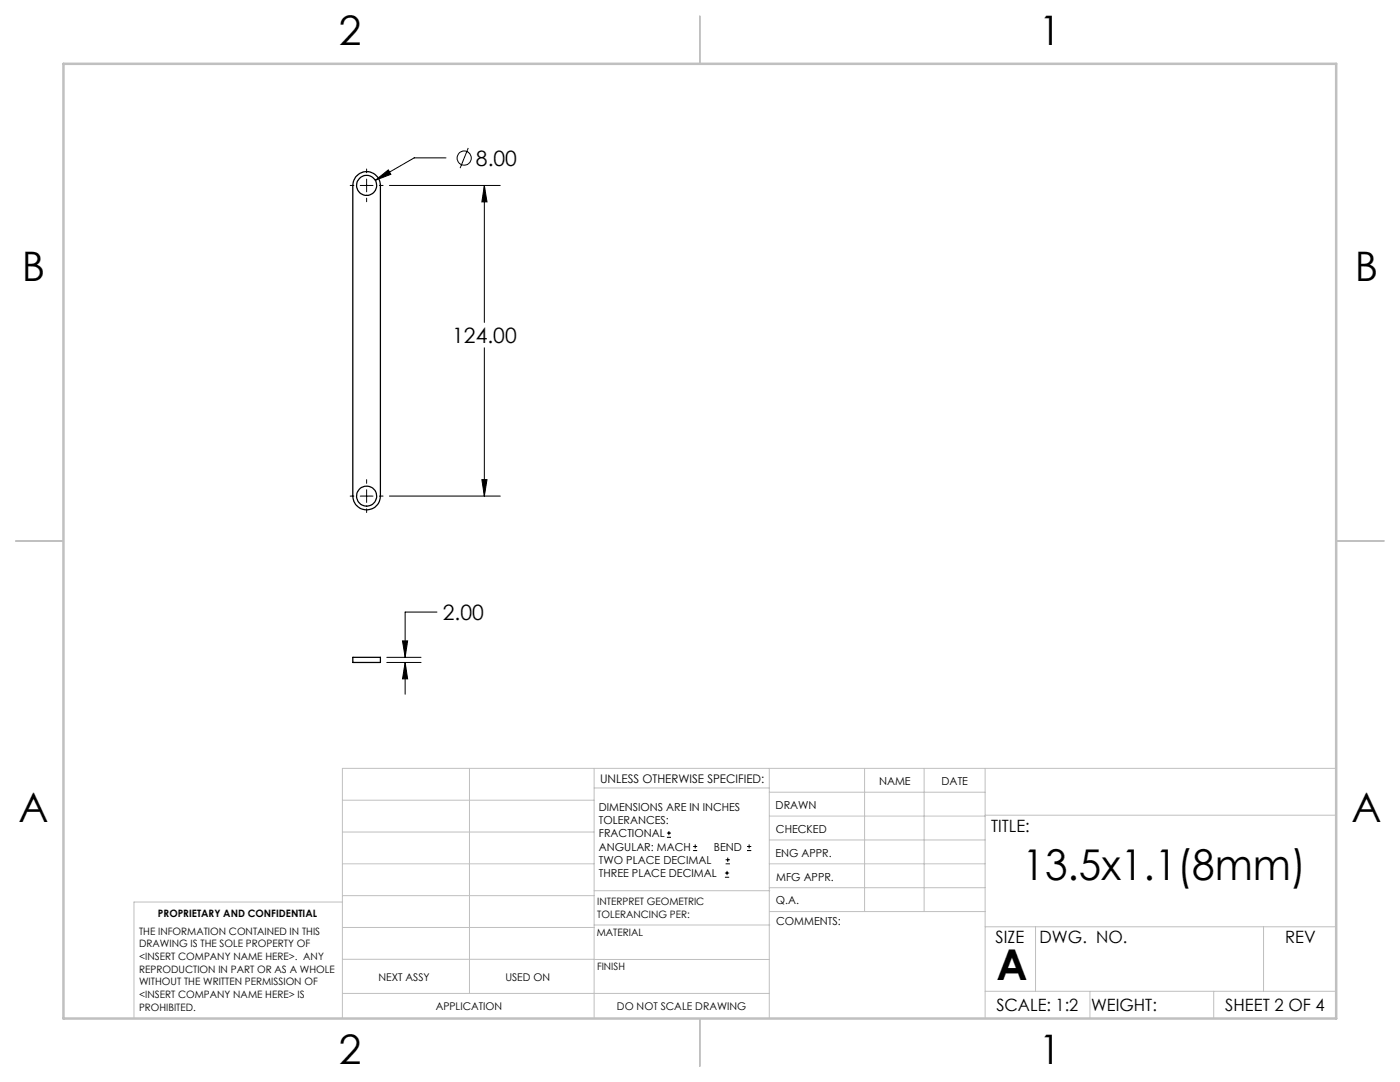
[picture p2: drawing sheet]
<svg xmlns="http://www.w3.org/2000/svg" width="279mm" height="216mm" viewBox="0 0 279 216" stroke-linecap="round" stroke-linejoin="round" font-family="sans-serif">
<g fill="none" stroke="#000" stroke-width=".25">
<path d="M71 35.3a2.75 2.75 0 0 1 3.1-.9 2.75 2.75 0 0 1 1.8 2.6v62a2.75 2.75 0 0 1-2.7 2.7 2.75 2.75 0 0 1-2.8-2.7v-62l.1-.7zM70.4 131.2h5.5v1h-5.5z"/>
<circle cx="73.2" cy="37" r="1.99"/>
<circle cx="73.2" cy="99" r="2"/>
</g>
<g fill="none" stroke="#000" stroke-width=".2">
<path d="M69.9 37h.7M71.9 37h2.5M73.2 33.7v.8M73.2 35.7v2.6M73.2 39.5v.8M74.9 36l2.6-2.1 .5 .9zM75.7 37h.7M77.7 37h22.1M89 31.5h-6.3l-7.8 4.5M93.5 29.5l-1.7 4M96.7 37l.5 3.3h-1zM96.7 37v27.3"/>
<path d="M96.7 69.4v29.6M69.9 99h.7M71.9 99h2.5M73.2 95.7v.7M73.2 97.7v2.6M75.7 99h.7M77.7 99h22.1M96.2 95.7h1l-.5 3.3zM73.2 101.5v.8M77.2 131.2h6.8M77.2 132.2h6.8M80.3 127.9h1.1l-.5 3.3z"/>
<path d="M80.9 132.2l.5 3.3h-1.1zM80.9 132.2v6.3M87.2 122.1h-6.3v9.1M133.1 167.1h.8M133.1 166.2h.8M133.5 165.8v.9M138.3 169.7h.8M138.3 168.9h.8M138.7 168.5v.8M144.7 175h.8M144.7 174.2h.8M144.8 172.4h.9"/>
<path d="M144.8 171.6h.9M145.1 173.8v.8M145.2 171.1v.9M149.1 169.7h.8M149.1 168.9h.8M149.5 168.5v.8"/>
<circle cx="92.6" cy="31.5" r="1.41"/>
</g>
<g fill="none" stroke="#c0c0c0" stroke-width=".2">
<path d="M68.3 159.7h50.3M93.7 153.3v44.9M118.6 153.3v49.9M118.6 157.2h34.9M153.5 153.3v49.9M153.5 158.1h43.1M172.5 153.3v28.6M184.4 153.3v28.6M196.6 153.3v49.9M266.7 153.3h-198.4v49.9M68.3 178.7h50.3M68.3 172.4h50.3"/>
<path d="M68.3 166h50.3M68.3 180h-41.6v23.2M118.6 177.7h35M153.5 167.6h43.1M153.5 162.8h43.1M153.5 172.4h43.1M153.5 177.1h43.1M196.6 162.7h70.1M68.3 198.2h85.2M68.3 191.4l85.2 .1M68.3 185.1h50.3M118.6 184.6h35"/>
<path d="M153.6 181.9h43M196.6 197.8h70.1M196.6 184.9h70.1M206.7 184.9v12.9M217.5 197.8v5.4M242.2 197.8v5.4M252.2 184.9v12.9"/>
</g>
<path d="M139.7 3.2v9.5M3.1 107.9h9.6M266.7 107.9h9.5M139.7 203.2v9.6" fill="none" stroke="#c0c0c0" stroke-width=".25"/>
<path d="M12.7 12.7h254v190.5h-254z" fill="none" stroke="#c0c0c0" stroke-width=".5"/>
<path d="M80.3 127.9h1.1l-.5 3.3zM80.9 132.2l.5 3.3h-1.1zM74.9 36l3.1-1.2-.5-.9zM96.7 37l.5 3.3h-1zM96.2 95.7h1l-.5 3.3z" fill="#000"/>
<g font-size="8.5">
<text x="204.1" y="175.5">13.5x1.1(8mm)</text>
<text x="198.9" y="195.5">A</text>
</g>
<g font-size="8.1">
<text x="67.6" y="8.9">2</text>
<text x="207.3" y="8.9">1</text>
<text x="4.4" y="56.2">B</text>
<text x="270.4" y="56.2">B</text>
<text x="3.7" y="164.1">A</text>
<text x="269.7" y="164.1">A</text>
<text x="67.6" y="212.4">2</text>
<text x="207.3" y="212.4">1</text>
</g>
<g font-size="4.2">
<text x="95" y="33.1">8.00</text>
<text x="90.2" y="68.5">124.00</text>
<text x="88.4" y="123.7">2.00</text>
</g>
<g font-size="3.4">
<text x="197.8" y="166">TITLE:</text>
<text x="198.7" y="188.1">SIZE</text>
<text x="207.5" y="188.1">DWG. NO.</text>
<text x="256.5" y="188.2">REV</text>
<text x="198.8" y="201.7">SCALE: 1:2</text>
<text x="217.7" y="201.8">WEIGHT:</text>
<text x="244.5" y="201.7">SHEET 2 OF 4</text>
</g>
<text font-size="2.4" x="119.8" y="156.2">UNLESS OTHERWISE SPECIFIED:</text>
<g font-size="2.2">
<text x="119.5" y="161.8">DIMENSIONS ARE IN INCHES</text>
<text x="154.8" y="161.4">DRAWN</text>
<text x="175.4" y="156.6">NAME</text>
<text x="187.9" y="156.7">DATE</text>
<text x="119.5" y="164.4">TOLERANCES:</text>
<text x="119.5" y="167.1">FRACTIONAL</text>
<text x="154.9" y="166.3">CHECKED</text>
<text x="119.5" y="169.7">ANGULAR: MACH</text>
<text x="119.5" y="172.4">TWO PLACE DECIMAL</text>
<text x="142.5" y="169.7">BEND</text>
<text x="154.8" y="170.9">ENG APPR.</text>
<text x="119.5" y="175">THREE PLACE DECIMAL</text>
<text x="154.9" y="175.7">MFG APPR.</text>
<text x="154.9" y="180.4">Q.A.</text>
<text x="154.9" y="184.6">COMMENTS:</text>
</g>
<g font-size="2.1">
<text x="75.5" y="195.7">NEXT ASSY</text>
<text x="100.9" y="195.7">USED ON</text>
<text x="86.9" y="201.5">APPLICATION</text>
<text x="123.1" y="201.6">DO NOT SCALE DRAWING</text>
</g>
<g font-size="2">
<text x="31.5" y="182.9">PROPRIETARY AND CONFIDENTIAL</text>
<text x="119.2" y="180.6">INTERPRET GEOMETRIC</text>
<text x="119.2" y="183.1">TOLERANCING PER:</text>
<text x="27.8" y="186.5">THE INFORMATION CONTAINED IN THIS</text>
<text x="27.8" y="189">DRAWING IS THE SOLE PROPERTY OF</text>
<text x="27.8" y="191.6">&lt;INSERT COMPANY NAME HERE&gt;. ANY</text>
<text x="119.1" y="186.7">MATERIAL</text>
<text x="27.8" y="194.1">REPRODUCTION IN PART OR AS A WHOLE</text>
<text x="27.8" y="196.6">WITHOUT THE WRITTEN PERMISSION OF</text>
<text x="119.1" y="193.5">FINISH</text>
<text x="27.8" y="199.1">&lt;INSERT COMPANY NAME HERE&gt; IS</text>
<text x="27.8" y="201.7">PROHIBITED.</text>
</g>
</svg>
